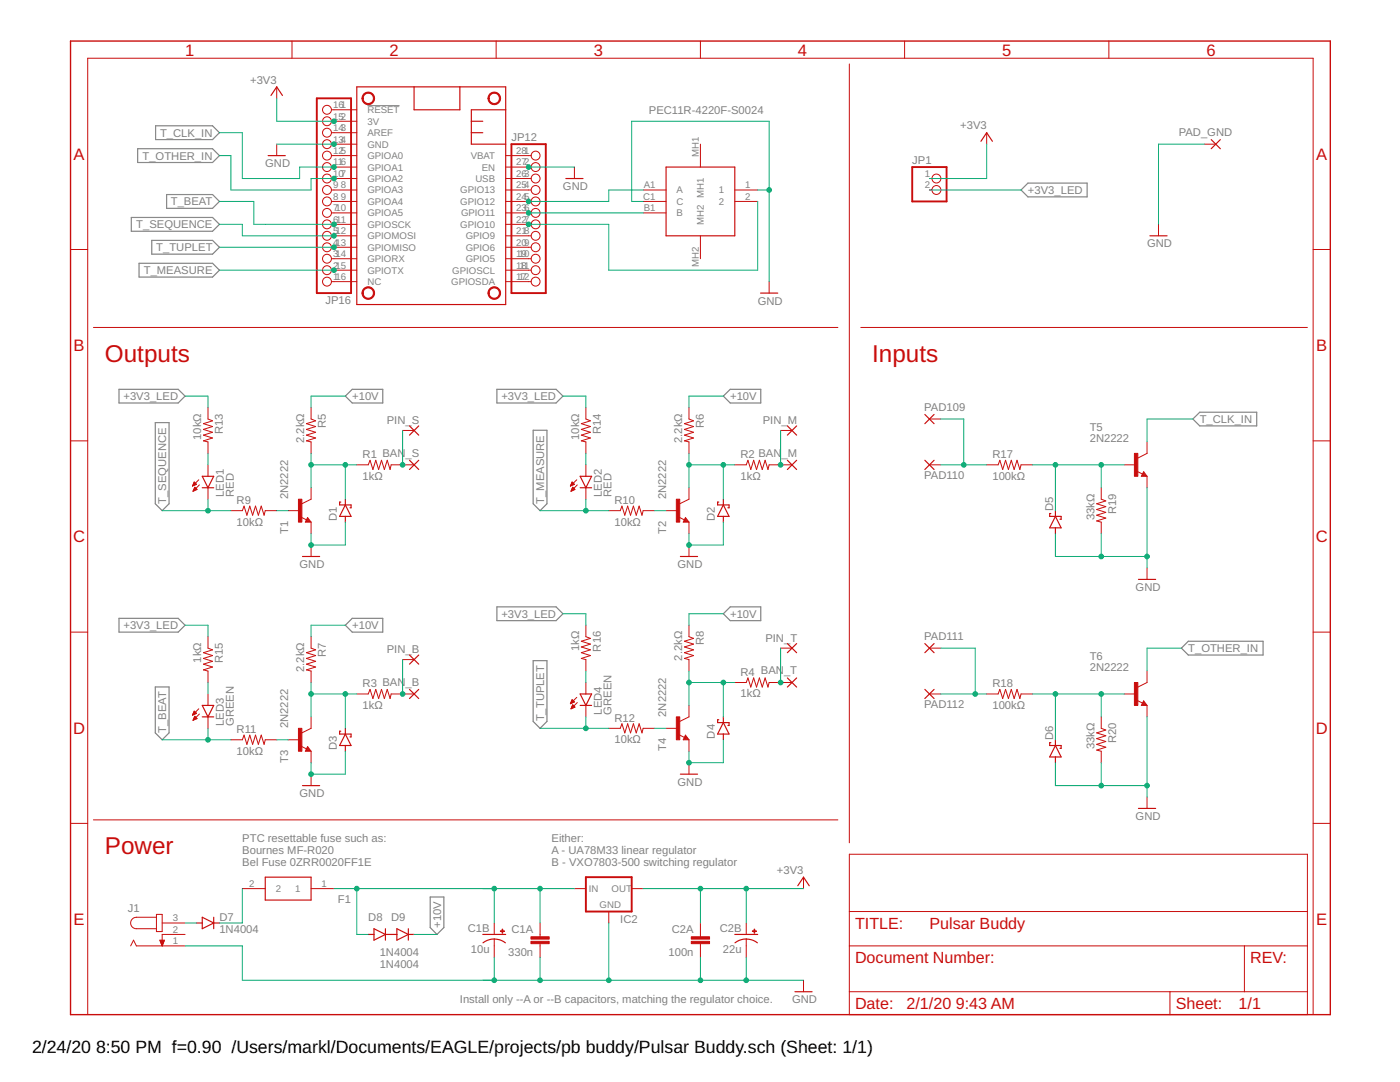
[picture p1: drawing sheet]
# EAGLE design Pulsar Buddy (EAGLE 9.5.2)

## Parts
BAN_B  WIREPADBANANA  [BANANA]
BAN_M  WIREPADBANANA  [BANANA]
BAN_S  WIREPADBANANA  [BANANA]
BAN_T  WIREPADBANANA  [BANANA]
C1A  330n  C-EU025-024X044  [C025-024X044]
C1B  10u  CPOL-USE5-5  [E5-5]
C2A  100n  C-EU025-024X044  [C025-024X044]
C2B  22u  CPOL-USE5-5  [E5-5]
D1  SCHOTTKY-DIODEDO35-7  [DO35-7]
D2  SCHOTTKY-DIODEDO35-7  [DO35-7]
D3  SCHOTTKY-DIODEDO35-7  [DO35-7]
D4  SCHOTTKY-DIODEDO35-7  [DO35-7]
D5  SCHOTTKY-DIODEDO35-7  [DO35-7]
D6  SCHOTTKY-DIODEDO35-7  [DO35-7]
D7  1N4004  [DO41-10]
D8  1N4004  [DO41-10]
D9  1N4004  [DO41-10]
F1  0ZRR0025FF1E  [0ZRR0025FF1E]
IC2  UA78M33CKCSTO-220  [TO220H]
J1  JACK-PLUG0  [SPC4077]
JP1  PINHD-1X2  [1X02]
JP12  HEADER-1X12  [1X12_ROUND]
JP16  HEADER-1X16ROUND  [1X16_ROUND]
LED1  RED  LED5MM  [LED5MM]
LED2  RED  LED5MM  [LED5MM]
LED3  GREEN  LED5MM  [LED5MM]
LED4  GREEN  LED5MM  [LED5MM]
MS101  FEATHERWING_NODIM  [FEATHERWING_DIM]
PAD109  WIREPAD  [M3]
PAD110  WIREPADBANANA  [BANANA]
PAD111  WIREPAD  [M3]
PAD112  WIREPADBANANA  [BANANA]
PAD_GND  WIREPADBANANA-GND  [BANANA-GND]
PIN_B  WIREPAD  [M3]
PIN_M  WIREPAD  [M3]
PIN_S  WIREPAD  [M3]
PIN_T  WIREPAD  [M3]
R1  1kΩ  R-US_0204/7  [0204/7]
R2  1kΩ  R-US_0204/7  [0204/7]
R3  1kΩ  R-US_0204/7  [0204/7]
R4  1kΩ  R-US_0204/7  [0204/7]
R5  2.2kΩ  R-US_0204/7  [0204/7]
R6  2.2kΩ  R-US_0204/7  [0204/7]
R7  2.2kΩ  R-US_0204/7  [0204/7]
R8  2.2kΩ  R-US_0204/7  [0204/7]
R9  10kΩ  R-US_0204/7  [0204/7]
R10  10kΩ  R-US_0204/7  [0204/7]
R11  10kΩ  R-US_0204/7  [0204/7]
R12  10kΩ  R-US_0204/7  [0204/7]
R13  10kΩ  R-US_0204/7  [0204/7]
R14  10kΩ  R-US_0204/7  [0204/7]
R15  1kΩ  R-US_0204/7  [0204/7]
R16  1kΩ  R-US_0204/7  [0204/7]
R17  100kΩ  R-US_0204/7  [0204/7]
R18  100kΩ  R-US_0204/7  [0204/7]
R19  33kΩ  R-US_0204/7  [0204/7]
R20  33kΩ  R-US_0204/7  [0204/7]
SW1  PEC11R-4220F-S0024  [PEC11R4220FS0024]
T1  2N2222  [TO92-EBC-OVAL]
T2  2N2222  [TO92-EBC-OVAL]
T3  2N2222  [TO92-EBC-OVAL]
T4  2N2222  [TO92-EBC-OVAL]
T5  2N2222  [TO92-EBC-OVAL]
T6  2N2222  [TO92-EBC-OVAL]

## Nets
+3V3: C2A.1 C2B.+ IC2.3(OUT) JP1.1 JP16.15 MS101.2(3V)
+3V3_LED: JP1.2 R13.1 R14.1 R15.1 R16.1
+5V_CPU: JP12.3 MS101.26(USB)
+10V: D9.C R5.1 R6.1 R7.1 R8.1
+12V: C1A.1 C1B.+ D8.A F1.1 IC2.1(IN)
GND: C1A.2 C1B.- C2A.2 C2B.- D1.A D2.A D3.A D4.A D5.A D6.A IC2.2(GND) J1.1 JP12.2 JP16.13 MS101.4(GND) MS101.27(EN) PAD_GND.C(P) R19.2 R20.2 SW1.1 SW1.C1(C) T1.E T2.E T3.E T4.E T5.E T6.E
N$1: JP12.5 MS101.24(GPIO12) SW1.A1(A)
N$2: JP12.7 MS101.22(GPIO10) SW1.2
N$3: JP12.6 MS101.23(GPIO11) SW1.B1(B)
N$4: D7.C F1.2
N$5: D7.A J1.3
N$6: LED1.A R13.2
N$7: LED2.A R14.2
N$8: R9.2 T1.B
N$9: D1.C R1.1 R5.2 T1.C
N$10: R10.2 T2.B
N$11: D2.C R2.1 R6.2 T2.C
N$12: LED3.A R15.2
N$13: R11.2 T3.B
N$14: D3.C R3.1 R7.2 T3.C
N$15: LED4.A R16.2
N$16: R12.2 T4.B
N$17: D4.C R4.1 R8.2 T4.C
N$18: D5.C R17.2 R19.1 T5.B
N$19: PAD111.1(P) PAD112.C(P) R18.1
N$20: PAD109.1(P) PAD110.C(P) R17.1
N$21: D6.C R18.2 R20.1 T6.B
N$22: JP16.16 MS101.1(!RESET)
N$23: JP16.14 MS101.3(AREF)
N$24: JP16.12 MS101.5(GPIOA0)
N$25: JP16.9 MS101.8(GPIOA3)
N$26: JP16.8 MS101.9(GPIOA4)
N$27: JP16.7 MS101.10(GPIOA5)
N$28: JP16.3 MS101.14(GPIORX)
N$29: JP16.1 MS101.16(NC)
N$30: JP12.12 MS101.17(GPIOSDA)
N$31: JP12.11 MS101.18(GPIOSCL)
N$32: JP12.10 MS101.19(GPIO5)
N$33: JP12.8 MS101.21(GPIO9)
N$34: JP12.9 MS101.20(GPIO6)
N$35: JP12.4 MS101.25(GPIO13)
N$36: D8.C D9.A
N$37: BAN_S.C(P) PIN_S.1(P) R1.2
N$38: BAN_M.C(P) PIN_M.1(P) R2.2
N$39: BAN_T.C(P) PIN_T.1(P) R4.2
N$40: BAN_B.C(P) PIN_B.1(P) R3.2
T_BEAT: JP16.6 LED3.K(C) MS101.11(GPIOSCK) R11.1
T_CLK_IN: JP16.11 MS101.6(GPIOA1) T5.C
T_MEASURE: JP16.2 LED2.K(C) MS101.15(GPIOTX) R10.1
T_OTHER_IN: JP16.10 MS101.7(GPIOA2) T6.C
T_SEQUENCE: JP16.5 LED1.K(C) MS101.12(GPIOMOSI) R9.1
T_TUPLET: JP16.4 LED4.K(C) MS101.13(GPIOMISO) R12.1
VBAT: JP12.1 MS101.28(VBAT)
Unconnected: J1.2 SW1.MH1 SW1.MH2

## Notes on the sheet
- Outputs | Inputs
- Power
- PTC resettable fuse such as:
  Bournes MF-R020
  Bel Fuse 0ZRR0020FF1E
- Either:
  A - UA78M33 linear regulator
  B - VXO7803-500 switching regulator
- Install only --A or --B capacitors, matching the regulator choice.
